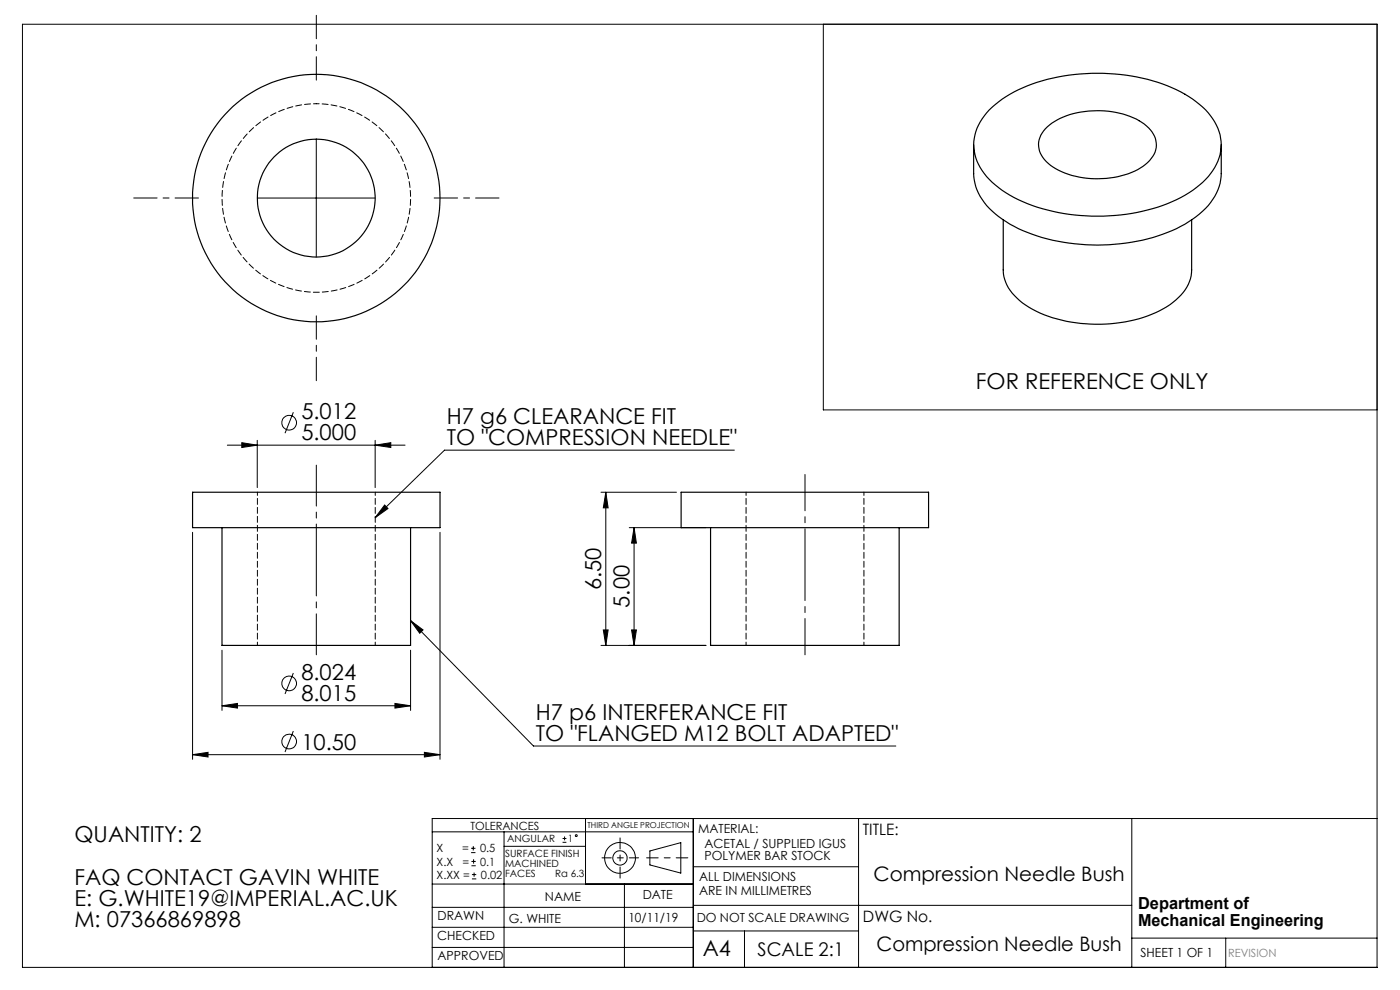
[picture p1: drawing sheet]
<svg xmlns="http://www.w3.org/2000/svg" width="297mm" height="210mm" viewBox="0 0 297 210" stroke-linecap="round" stroke-linejoin="round" font-family="sans-serif">
<g fill="none" stroke="#000" stroke-width=".21">
<path d="M4.8 5.1h287.3v200.1h-287.3zM174.7 5.1v81.9h117.4M67.1 29.5v25M54.6 42h25M48.2 94.4h37.7M51.3 93.9l3.3 .5-3.3 .5zM54.6 93.4v10M62.2 87.4l-1.7 4.5M79.6 94.4l3.3-.5v1zM79.6 93.4v10M155.8 95.5h-61.5l-14.7 14.3M40.9 112.9v48.2"/>
<path d="M81.6 107.1l.7 .8-2.7 1.9zM93.3 112.9v48.2M127.5 104.4h16M128.5 104.4l.5 3.3h-1zM128.5 104.4v32.5M133.5 111.9h16.3M134.5 111.9l.5 3.3h-1zM134.5 111.9v25M47.1 137.9v12.8M87.1 137.9v12.8M87.1 131.6l2.6 2-.7 .7zM87.1 131.6l26.1 26.6h76.8"/>
<path d="M127.5 136.9h22.3M128 133.6h1l-.5 3.3zM134 133.6h1l-.5 3.3zM47.1 149.7l3.3-.5v1zM47.1 149.7h40M62.2 142.8l-1.7 4.4M62.2 155.1l-1.7 4.4M83.8 149.2l3.3 .5-3.3 .5zM90 159.6l3.3 .5-3.3 .5zM40.9 160.1l3.2-.5v1zM40.9 160.1h52.4M91.7 176.5h55.4"/>
<path d="M99.9 179.9h1M100.4 179.5v.9M106.9 176.5v28.7M106.9 179.5h17.3M119.3 178.7h.9M119.3 177.9h.9M119.8 177.4v.9M124.2 173.6v13.9M147.1 173.6v31.6M182.1 173.6v31.6M240.1 173.6v31.6M292.1 173.6h-200.4v31.6"/>
<path d="M91.7 196.7h55.4M91.7 192.5h55.4M91.7 187.5h55.4M99.9 180.9h1M100 183.6h.9M100 182.7h.9M100.1 186.4h.9M100.1 185.5h.9M100.5 182.3v.9M100.6 185.1v.9M132.5 187.5v17.7M137.9 180.5l6.5-1.8v6.5l-6.5-1.7z"/>
<path d="M147.1 183.9h35M147.1 197.5h35M147.1 192h93M157.9 197.5v7.7M240.1 199h52M260 199v6.2M91.7 201h55.4"/>
<circle cx="61.3" cy="89.7" r="1.55"/>
<circle cx="61.3" cy="157.3" r="1.56"/>
<circle cx="61.3" cy="145" r="1.55"/>
<circle cx="122.2" cy="177.3" r=".2"/>
<circle cx="131.5" cy="182" r="1.52"/>
<circle cx="131.5" cy="182" r="3.3"/>
</g>
<path d="M145.9 182h-8.7" fill="none" stroke="#000" stroke-width=".21" stroke-dasharray="15.2 1.3 1.3 1.3" stroke-dashoffset="12.8"/>
<path d="M131.5 177.7v8.6" fill="none" stroke="#000" stroke-width=".21" stroke-dasharray="15.2 1.3 1.3 1.3" stroke-dashoffset="12.9"/>
<path d="M127.7 182h7.8" fill="none" stroke="#000" stroke-width=".21" stroke-dasharray="15.2 1.3 1.3 1.3" stroke-dashoffset="13.3"/>
<path d="M67.1 98.7v40.2" fill="none" stroke="#000" stroke-width=".21" stroke-dasharray="15.2 1.3 1.3 1.3" stroke-dashoffset="6.6"/>
<path d="M67.1 17v-13.7M42.1 42h-13.7M92.1 42h13.8M67.1 67v13.8" fill="none" stroke="#000" stroke-width=".21" stroke-dasharray="15.2 1.3 1.3 1.3" stroke-dashoffset="10.3"/>
<path d="M170.8 138.9v-38.3" fill="none" stroke="#000" stroke-width=".21" stroke-dasharray="15.2 1.3 1.3 1.3" stroke-dashoffset="7.5"/>
<g fill="#000">
<path d="M51.3 93.9l3.3 .5-3.3 .5zM79.6 94.4l3.3-.5v1zM40.9 160.1l3.2-.5v1zM90 159.6l3.3 .5-3.3 .5z"/>
<path d="M81.6 107.1l.7 .8-2.7 1.9zM87.1 131.6l2.6 2-.7 .7z"/>
<path d="M134 133.6h1l-.5 3.3zM134.5 111.9l.5 3.3h-1zM128 133.6h1l-.5 3.3zM128.5 104.4l.5 3.3h-1z"/>
<path d="M83.8 149.2l3.3 .5-3.3 .5zM47.1 149.7l3.3-.5v1z"/>
</g>
<g fill="none" stroke="#000" stroke-width=".25">
<path d="M206.6 30.7v6.1a11.8 11.8 0 0 0 5.3 9.2 34.6 34.6 0 0 0 19.7 6 37.4 37.4 0 0 0 20.6-5 13.1 13.1 0 0 0 6.8-9.5l.1-6.8M209.9 23.3a29.8 29.8 0 0 1 16.9-7.4 40.2 40.2 0 0 1 24.6 4.1 14.9 14.9 0 0 1 7.2 7.9 9.7 9.7 0 0 1-2.8 10.2 27.7 27.7 0 0 1-14.6 7 40.8 40.8 0 0 1-27-3.7 15.2 15.2 0 0 1-7.2-7.9 10 10 0 0 1 2.9-10.2zM221.8 27.3a15.2 15.2 0 0 1 10.8-3.8 15.9 15.9 0 0 1 11.1 3.6 4.7 4.7 0 0 1-.2 7.4 16.9 16.9 0 0 1-12.1 3.4 14.6 14.6 0 0 1-9.8-4 4.6 4.6 0 0 1 .2-6.6zM212.8 46.6v10.6a8.5 8.5 0 0 0 3.5 6.6 26 26 0 0 0 16.1 5 26.8 26.8 0 0 0 16.4-4.7 8.8 8.8 0 0 0 4-6.9v-10.6M40.9 104.4h52.4v7.5h-52.4zM47.1 111.9v25h40v-25M144.5 104.4h52.5v7.5h-52.5zM150.7 111.9v25h40v-25"/>
<circle cx="67.1" cy="42" r="12.5"/>
<circle cx="67.1" cy="42" r="26.3"/>
</g>
<path d="M54.6 104.4v32.5M158.3 104.4v32.5M79.6 136.9v-32.5M183.3 136.9v-32.5" fill="none" stroke="#000" stroke-width=".21" stroke-dasharray="1.3 .6" stroke-dashoffset=".6"/>
<path d="M67.1 22a20 20 0 0 1 17.5 29.7 20 20 0 0 1-34.5 .9 20 20 0 0 1 16-30.6h1" fill="none" stroke="#000" stroke-width=".21" stroke-dasharray="1.3 .6" stroke-dashoffset=".7"/>
<g font-size="4.7">
<text x="207" y="82.6">FOR REFERENCE ONLY</text>
<text x="63.9" y="88.9">5.012</text>
<text x="94.8" y="89.9">H7 g6 CLEARANCE FIT</text>
<text x="63.9" y="93.4">5.000</text>
<text x="94.8" y="94.4">TO &quot;COMPRESSION NEEDLE&quot;</text>
<text x="127.5" y="125.2" transform="rotate(-90 127.5 125.2)">6.50</text>
<text x="133.5" y="128.9" transform="rotate(-90 133.5 128.9)">5.00</text>
<text x="63.9" y="144.2">8.024</text>
<text x="63.9" y="148.7">8.015</text>
<text x="113.7" y="152.7">H7 p6 INTERFERANCE FIT</text>
<text x="63.9" y="159">10.50</text>
<text x="113.7" y="157.2">TO &quot;FLANGED M12 BOLT ADAPTED&quot;</text>
<text x="15.8" y="178.6">QUANTITY: 2</text>
<text x="15.8" y="187.7">FAQ CONTACT GAVIN WHITE</text>
<text x="15.8" y="192.2">E: G.WHITE19@IMPERIAL.AC.UK</text>
<text x="15.8" y="196.7">M: 07366869898</text>
<text x="149.1" y="202.9">A4</text>
</g>
<g font-size="4.2">
<text x="185.3" y="186.9">Compression Needle Bush</text>
<text x="185.9" y="201.8">Compression Needle Bush</text>
</g>
<text font-size="4" x="160.7" y="202.8">SCALE 2:1</text>
<g font-size="3.5">
<text x="241.4" y="192.8">Department of</text>
<text x="241.4" y="196.3">Mechanical Engineering</text>
</g>
<g font-size="3.3">
<text x="183" y="177.2">TITLE:</text>
<text x="183.1" y="195.7">DWG No.</text>
</g>
<g font-size="2.7">
<text x="148.1" y="176.7">MATERIAL:</text>
<text x="149.5" y="179.9">ACETAL / SUPPLIED IGUS</text>
<text x="149.5" y="182.4">POLYMER BAR STOCK</text>
<text x="115.6" y="191">NAME</text>
<text x="136.3" y="190.8">DATE</text>
<text x="148.3" y="186.8">ALL DIMENSIONS</text>
<text x="148.3" y="189.8">ARE IN MILLIMETRES</text>
<text x="92.8" y="195.2">DRAWN</text>
<text x="107.9" y="195.7">G. WHITE</text>
<text x="133.3" y="195.6">10/11/19</text>
<text x="147.8" y="195.7">DO NOT SCALE DRAWING</text>
<text x="92.8" y="199.3">CHECKED</text>
<text x="92.8" y="203.6">APPROVED</text>
<text x="242" y="203">SHEET 1 OF 1</text>
</g>
<g font-size="2.4">
<text x="99.8" y="176">TOLERANCES</text>
<text x="92.6" y="180.8">X</text>
<text x="92.6" y="183.6">X.X</text>
<text x="98" y="180.8">=</text>
<text x="98.1" y="183.6">=</text>
<text x="101.8" y="180.8">0.5</text>
<text x="101.9" y="183.6">0.1</text>
<text x="92.6" y="186.4">X.XX =</text>
<text x="102" y="186.4">0.02</text>
</g>
<text font-size="2.4" fill="#808080" x="260.6" y="203">REVISION</text>
<g font-size="2.1">
<text x="107.6" y="178.6">ANGULAR</text>
<text x="120.5" y="178.6">1</text>
<text x="107.2" y="181.8">SURFACE FINISH</text>
<text x="107.2" y="183.9">MACHINED</text>
<text x="107.2" y="186">FACES</text>
<text x="117.8" y="186">Ra 6.3</text>
</g>
<text font-size="1.7" x="124.6" y="175.7">THIRD ANGLE PROJECTION</text>
</svg>
